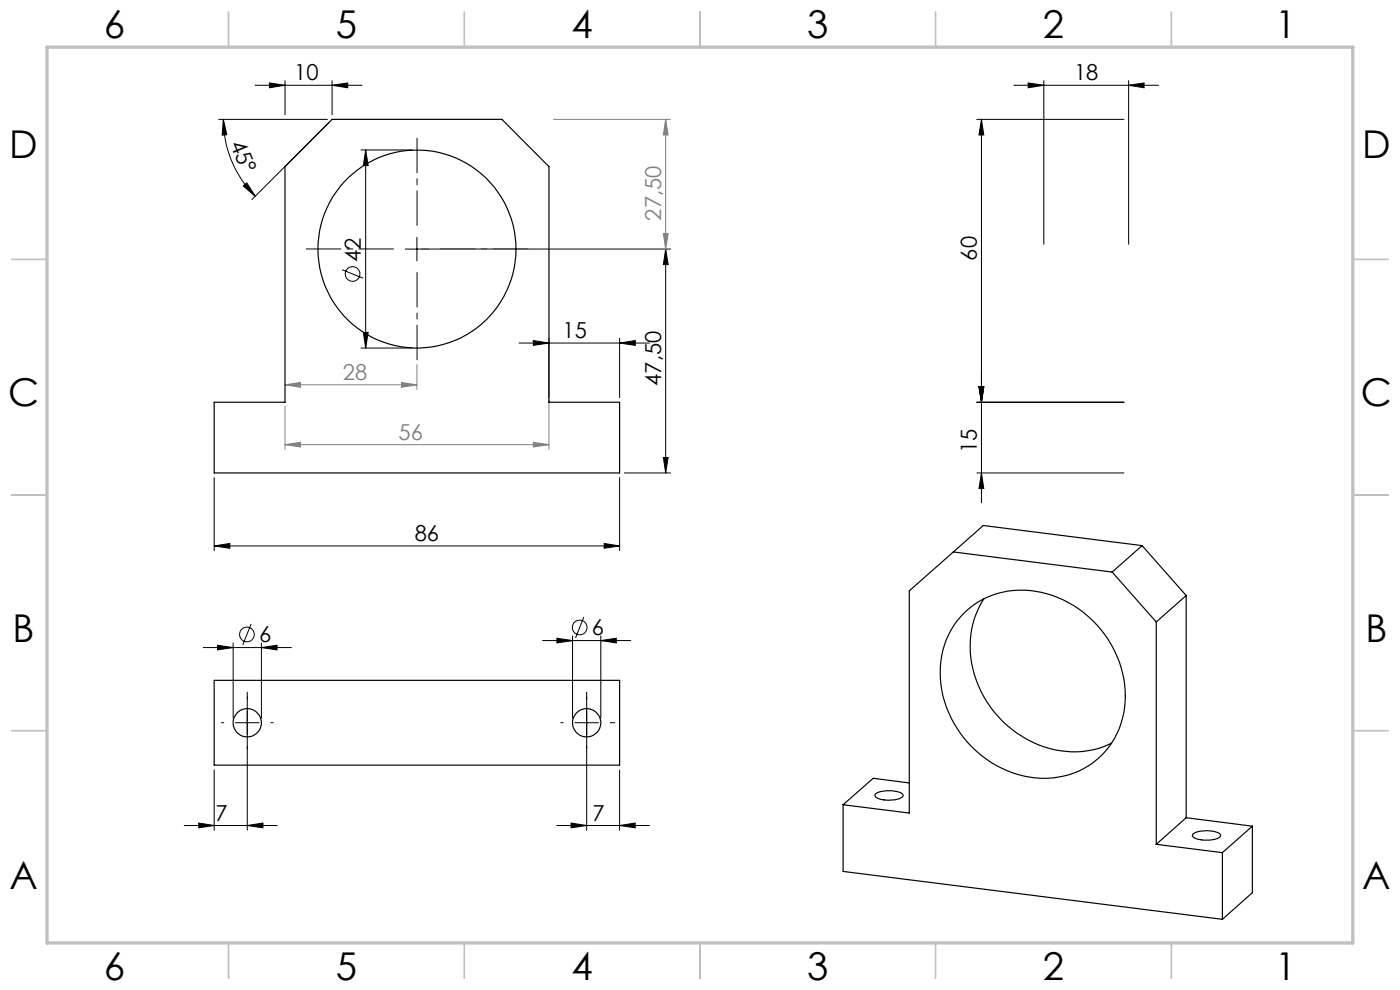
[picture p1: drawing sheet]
<svg xmlns="http://www.w3.org/2000/svg" width="297mm" height="210mm" viewBox="0 0 297 210" stroke-linecap="round" stroke-linejoin="round" font-family="sans-serif">
<g fill="none" stroke="#000" stroke-width=".21">
<path d="M54.1 18.1h22.7M57.2 17.6l3.3 .5-3.3 .5zM60.5 17.1v7.2M70.4 18.1l3.4-.5v1zM70.4 17.1v7.2M215.1 18.1h30.7M218.1 17.6l3.3 .5-3.3 .5zM221.4 17.1v34.7M239.4 18.1l3.3-.5v1zM239.4 17.1v34.7M46.4 25.3h23.1M47.4 25.3l.7 3.3-1 .1z"/>
<path d="M47.4 25.3a23.1 23.1 0 0 0 6.8 16.3M51.6 39.5l.8-.7 1.8 2.8zM69.7 26l-16.3 16.3M76.6 31.8h10.9M77.6 31.8v42M77.6 31.8l.5 3.3h-1zM207.2 25.3h31.2M208.2 25.3l.5 3.3h-1zM208.2 25.3v81.4M72.6 57.2l4.4 1.8M86 52.8h56.2M88.4 50.3v5"/>
<path d="M141.2 52.8l.5 3.3h-1zM141.2 52.8v47.5M76.6 73.8h10.9M77.1 70.5h1l-.5 3.3zM110.1 72.8h27.7M113.1 72.2l3.4 .6-3.4 .5zM116.5 71.7v12.6M131.4 72.8l3.4-.6v1.1zM131.4 71.7v12.6M140.7 97h1l-.5 3.3zM207.2 85.3h31.2M207.7 82h1l-.5 3.3z"/>
<path d="M45.4 115.8l3.4-.5v1zM45.4 101.3v15.5M45.4 115.8h86M128.2 115.3l3.2 .5-3.2 .5zM131.4 101.3v15.5M132.5 100.3h9.7M207.2 100.3h31.2M208.2 100.3l.5 3.3h-1zM43.1 137.4h18.7M46.1 136.9l3.4 .5-3.4 .5zM49.5 136.4v15.9M53.3 132.4l-1.8 4.4"/>
<path d="M55.5 137.4l3.3-.5v1zM55.5 136.4v15.9M115.1 135.9h18.7M118.1 135.4l3.4 .5-3.4 .5zM121.5 134.9v17.4M123.9 130.9l-1.8 4.4M127.5 135.9l3.2-.5v1zM127.5 134.9v17.4M50 153.3h5M52.5 146.8v29.3M122 153.3h5M124.5 146.8v29.3"/>
<path d="M39.1 175.1h19.7M42.2 174.6l3.2 .5-3.2 .5zM45.4 163.3v12.8M52.5 175.1l3.3-.5v1zM118.1 175.1h19.7M121.1 174.6l3.4 .5-3.4 .5zM131.4 175.1l3.4-.5v1zM131.4 163.3v12.8"/>
<circle cx="74.8" cy="58.1" r="1.56"/>
<circle cx="52.4" cy="134.6" r="1.56"/>
<circle cx="123" cy="133.1" r="1.56"/>
</g>
<g fill="none" stroke="#808080" stroke-width=".21">
<path d="M117.4 25.3h24.8M141.2 25.3l.5 3.3h-1zM141.2 25.3v27.5M89.5 52.8h52.7M140.7 49.5h1l-.5 3.3zM88.4 77.3v5.3M60.5 94.3l3.2-.5v1zM60.5 81.6l3.2-.5v1.1zM60.5 86.2v9.1M60.5 94.3h56M60.5 81.6h27.9M85.2 81.1l3.2 .5-3.2 .6z"/>
<path d="M113.1 93.8l3.4 .5-3.4 .5zM116.5 84.9v10.4"/>
</g>
<path d="M47.5 153.3h-.5M52.5 148.3v-.5M52.5 158.3v.5M57.5 153.3h.5M119.5 153.3h-.5M124.5 148.3v-.5M124.5 158.3v.5M129.5 153.3h.9" fill="none" stroke="#000" stroke-width=".21" stroke-dasharray="15.2 1.3 1.3 1.3"/>
<path d="M83.5 52.8h-18.5M88.5 47.8v-18.5M88.5 57.8v18.5M93.5 52.8h18.5" fill="none" stroke="#000" stroke-width=".21" stroke-dasharray="15.2 1.3 1.3 1.3" stroke-dashoffset="7.9"/>
<g fill="none" stroke="#c0c0c0" stroke-width=".35">
<path d="M48.5 2.5v7.5M98.5 2.5v7.5M148.5 2.5v7.5M198.5 2.5v7.5M248.5 2.5v7.5M2.5 55h7.5M287 55h7.5M2.5 105h7.5M287 105h7.5M2.5 155h7.5M287 155h7.5M48.5 200v7.5"/>
<path d="M98.5 200v7.5M148.5 200v7.5M198.5 200v7.5M248.5 200v7.5"/>
</g>
<path d="M10 10h277v190h-277z" fill="none" stroke="#c0c0c0" stroke-width=".7"/>
<g fill="#000">
<path d="M51.6 39.5l2.6 2.1-1.8-2.8zM47.4 25.3l-.3 3.4 1-.1z"/>
<path d="M141.2 52.8l.5 3.3h-1zM140.7 97h1l-.5 3.3zM207.7 82h1l-.5 3.3zM208.2 100.3l.5 3.3h-1zM208.2 25.3l.5 3.3h-1zM207.7 82h1l-.5 3.3z"/>
<path d="M77.1 70.5h1l-.5 3.3zM77.6 31.8l.5 3.3h-1z"/>
<path d="M131.4 72.8l3.4-.6v1.1zM113.1 72.2l3.4 .6-3.4 .5zM70.4 18.1l3.4-.5v1zM57.2 17.6l3.3 .5-3.3 .5z"/>
<path d="M45.4 115.8l3.4-.5v1zM128.2 115.3l3.2 .5-3.2 .5zM121.1 174.6l3.4 .5-3.4 .5zM131.4 175.1l3.4-.5v1zM118.1 135.4l3.4 .5-3.4 .5zM127.5 135.9l3.2-.5v1zM46.1 136.9l3.4 .5-3.4 .5zM55.5 137.4l3.3-.5v1zM218.1 17.6l3.3 .5-3.3 .5zM239.4 18.1l3.3-.5v1z"/>
<path d="M52.5 175.1l3.3-.5v1zM42.2 174.6l3.2 .5-3.2 .5z"/>
</g>
<g fill="#808080">
<path d="M113.1 93.8l3.4 .5-3.4 .5zM60.5 94.3l3.2-.5v1zM85.2 81.1l3.2 .5-3.2 .6zM60.5 81.6l3.2-.5v1.1z"/>
<path d="M140.7 49.5h1l-.5 3.3zM141.2 25.3l.5 3.3h-1z"/>
</g>
<g fill="none" stroke="#000" stroke-width=".25">
<path d="M70.4 25.3h36.1l10 10v50h14.9v15h-86v-15h15.1v-50zM202.2 117.1l-9.3 8.2v47.2l-14-1.8M202.2 117.1l33.7 4.2M242.3 115.7l-6.4 5.6M242.3 115.7l9.3 10.6M242.3 115.7l-33.7-4.2-6.4 5.6M204.6 130a18 18 0 0 1 19.9-3.2 22.8 22.8 0 0 1 13.9 24.4 17 17 0 0 1-19.9 13.6 22.9 22.9 0 0 1-18.9-24.5 17.3 17.3 0 0 1 5-10.3zM208.7 127a20.1 20.1 0 0 0 .7 21.9 22.3 22.3 0 0 0 20.3 10.5l1.1-.2a15 15 0 0 0 5-1.6M235.9 121.3l9.4 10.6M245.3 131.9v47.2M251.6 126.3l-6.3 5.6M251.6 126.3v47.2"/>
<path d="M45.4 144.3h86v18h-86zM178.9 170.7v14.1l80.4 10.2M185.7 168.4a6.2 6.2 0 0 1 5.7 0l.1 .1a.72 .72 0 0 1-.8 .9 6.8 6.8 0 0 1-4.9-.3 .44 .44 0 0 1-.1-.7zM192.9 166.1l-7.7-1-6.3 5.6M245.3 179.1l14 1.8M251.6 173.5l-6.3 5.6M251.6 173.5l14.1 1.8M253 176.9a6.4 6.4 0 0 1 5.7-.1 .53 .53 0 0 1 .2 .6 .53 .53 0 0 1-.5 .4 6.1 6.1 0 0 1-5.4-.4zM265.7 175.3v14.1l-6.4 5.6M265.7 175.3l-6.4 5.6M259.3 180.9v14.1"/>
<circle cx="88.5" cy="52.8" r="21"/>
<circle cx="52.5" cy="153.3" r="3"/>
<circle cx="124.5" cy="153.3" r="3"/>
</g>
<g font-size="8.1">
<text x="22" y="8">6</text>
<text x="71.2" y="8">5</text>
<text x="121.2" y="8">4</text>
<text x="171.3" y="8">3</text>
<text x="221.3" y="8">2</text>
<text x="270.5" y="8">1</text>
<text x="2" y="33.6">D</text>
<text x="289" y="33.6">D</text>
<text x="1.7" y="86.1">C</text>
<text x="288.7" y="86.1">C</text>
<text x="2.7" y="136.1">B</text>
<text x="289.7" y="136.1">B</text>
<text x="2" y="188.6">A</text>
<text x="289" y="188.6">A</text>
<text x="22" y="208">6</text>
<text x="71.2" y="208">5</text>
<text x="121.2" y="208">4</text>
<text x="171.3" y="208">3</text>
<text x="221.3" y="208">2</text>
<text x="270.5" y="208">1</text>
</g>
<g font-size="4.7">
<text x="62.4" y="17.1">10</text>
<text x="227.9" y="17.1">18</text>
<text x="48.8" y="30.5" transform="rotate(67 48.8 30.5)">45°</text>
<text x="76.5" y="55.5" transform="rotate(-90 76.5 55.5)">42</text>
<text x="207.2" y="55.3" transform="rotate(-90 207.2 55.3)">60</text>
<text x="119.4" y="71.7">15</text>
<text x="140.2" y="81.8" transform="rotate(-90 140.2 81.8)">47,50</text>
<text x="207.2" y="96.1" transform="rotate(-90 207.2 96.1)">15</text>
<text x="88" y="114.8">86</text>
<text x="55" y="136.3">6</text>
<text x="125.6" y="134.8">6</text>
<text x="45.7" y="174.1">7</text>
<text x="125.7" y="174.1">7</text>
</g>
<g font-size="4.7" fill="#808080">
<text x="140.2" y="46.8" transform="rotate(-90 140.2 46.8)">27,50</text>
<text x="72.7" y="80.6">28</text>
<text x="84.6" y="93.3">56</text>
</g>
</svg>
